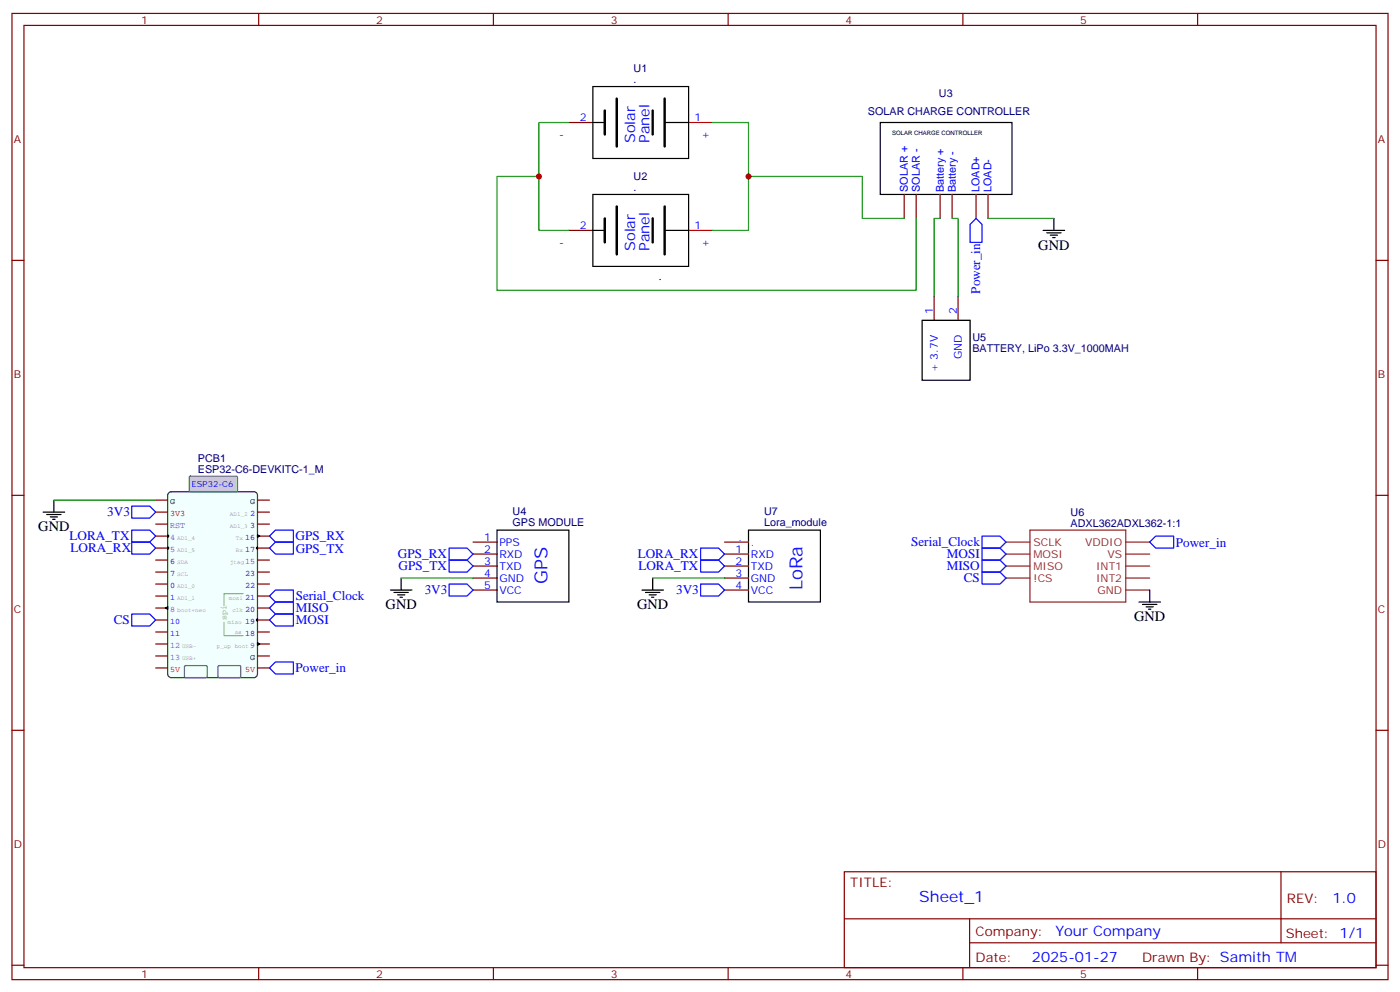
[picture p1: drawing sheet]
<svg xmlns="http://www.w3.org/2000/svg" width="412mm" height="292mm" viewBox="0 0 412 292" stroke-linecap="round" stroke-linejoin="round" font-family="sans-serif">
<g fill="none" stroke="#870000" stroke-width=".35">
<path d="M3.5 4h405.4v284.3h-405.4zM7.1 7.5h398.2v277.3h-398.2zM76.2 4v3.5M145.3 4v3.5M214.5 4v3.5M283.6 4v3.5M352.8 4v3.5M167.6 36.1h7M266.3 57.2v7.1M269.9 57.2v7.1M276.9 57.2v7.1M280.5 57.2v7.1"/>
<path d="M287.5 57.2v7.1M291 57.2v7.1M3.5 76.6h3.6M167.6 67.8h7M405.3 76.6h3.6M275.2 87.2v7.1M282.2 87.2v7.1M3.5 145.8h3.6M139.3 159.5h7.1M405.3 145.8h3.6M139.3 163.1h7.1M139.3 166.6h7.1"/>
<path d="M139.3 170.1h7.1M139.3 173.6h7.1M3.5 214.9h3.6M405.3 214.9h3.6M248.7 256.5h156.6v28.3h-156.6zM377.3 256.6v20.8M248.7 270.4h156.5M285.6 277.4h119.6M285.6 270.4v14.1M3.5 284.1h3.6M76.2 284.8v3.5M145.3 284.8v3.5"/>
<path d="M214.5 284.8v3.5M283.6 284.8v3.5M352.8 284.8v3.5M405.3 284.1h3.6"/>
</g>
<path d="M178.2 32.5v7.1M181.7 29v14.1M192.3 32.5v7.1M195.8 29v14.1M178.2 64.3v7M181.7 60.7v14.2M192.3 64.3v7M195.8 60.7v14.2" fill="none" stroke="#000" stroke-width=".71"/>
<path d="M202.8 36.1h7.1M202.8 67.8h7.1" fill="none" stroke="#f00" stroke-width=".35"/>
<g fill="none" stroke="#000" stroke-width=".35">
<path d="M174.6 25.5h28.2v21.1h-28.2zM174.6 36.1h3.6M195.8 36.1h7M259.3 36.1h38.8v21.1h-38.8zM174.6 57.2h28.2v21.2h-28.2zM174.6 67.8h3.6M195.8 67.8h7M307.3 67.8h6.3M308.3 68.5h4.3M309.4 69.2h2.1M310.1 69.9h.7M310.4 64.3v3.5"/>
<path d="M271.6 94.3h14.2v17.6h-14.2zM146.4 156h21.2v21.2h-21.2zM115 173.6h6.4M116.1 174.3h4.2M117.1 175h2.1M117.8 175.8h.7M118.2 170.1v3.5"/>
</g>
<path d="M167.6 36.1h-8.9v31.7h8.9M209.9 36.1h10.6v31.7h-10.6M158.7 51.9h-12.3v33.5h123.5v-21.1M220.5 51.9h33.5v12.4h12.3M276.9 64.3h-1.7v22.9M280.5 64.3h1.7v22.9M291 64.3h19.4M118.2 170.1h21.1" fill="none" stroke="#008700" stroke-width=".35"/>
<path d="M287.5 64.3l1.8 1.7v5.3h-3.5v-5.3zM132.3 171.9h5.3l1.7 1.7-1.7 1.8h-5.3zM132.3 164.8h5.3l1.7 1.8-1.7 1.7h-5.3zM132.3 161.3h5.3l1.7 1.8-1.7 1.7h-5.3z" fill="none" stroke="#00f" stroke-width=".35"/>
<path d="M49.6 145.1l.8-.4h24.4l.6 .2 .4 .5v53l-.2 .6-.5 .4h-24.7l-.6-.2-.4-.5v-52.9z" fill="#f2ffff" stroke="#333" stroke-width=".35"/>
<path d="M55.8 140.3l.3-.2 13.7 .1 .2 .3v3.9l-.4 .3h-13.5l-.4-.3z" fill="#ccc" stroke="#666" stroke-width=".35"/>
<g fill="none" stroke="#800000" stroke-width=".35">
<path d="M45.9 147.2h3.5M45.9 150.7h3.5M45.9 154.2h3.5M45.9 157.8h3.5M75.8 147.2h3.6M75.8 150.7h3.6M75.8 154.2h3.6M75.8 157.8h3.6M45.9 161.3h3.5M45.9 164.8h3.5M45.9 168.3h3.5M45.9 171.9h3.5"/>
<path d="M45.9 175.4h3.5M45.9 178.9h3.5M75.8 161.3h3.6M75.8 164.8h3.6M75.8 168.3h3.6M75.8 171.9h3.6M75.8 175.4h3.6M75.8 178.9h3.6M45.9 182.5h3.5M45.9 186h3.5M45.9 189.5h3.5M45.9 193h3.5"/>
<path d="M45.9 196.6h3.5M75.8 182.5h3.6M75.8 186h3.6M75.8 189.5h3.6M75.8 193h3.6M75.8 196.6h3.6"/>
</g>
<path d="M71.6 174.7h-5.6v3.5M66 183.2v3.8h5.6" fill="none" stroke="#9c3" stroke-width=".35"/>
<path d="M54.4 196l.3-.1h6.2l.1 .3v3l-.3 .2-6.2-.1-.2-.3zM64.3 196l.3-.1h6.1l.2 .3v3l-.3 .2-6.2-.1-.2-.3z" fill="none" stroke="#666" stroke-width=".35"/>
<g fill="none" stroke="#000" stroke-width=".35">
<path d="M12.7 150.7h6.3M13.8 151.4h4.2M14.8 152.1h2.1M15.5 152.8h.7M15.9 147.2v3.5M49.4 157.4l.3 .4-.3 .3zM75.8 157.4l.8 .4-.8 .3zM220.5 156h21.2v21.2h-21.2zM48.7 178.9l.7-.3v.7zM49.4 160.9l.3 .4-.3 .3zM75.5 161.3l.3-.4v.7zM189.1 173.6h6.3"/>
<path d="M190.1 174.3h4.3M191.2 175h2.1M191.9 175.8h.7M192.3 170.1v3.5M335.5 177.2h6.3M336.5 177.9h4.3M337.6 178.6h2.1M338.3 179.3h.7M338.7 173.6v3.6M75.5 182.5l.3-.4v.7zM75.8 189.2l.8 .3-.8 .4z"/>
</g>
<path d="M296.3 159.5h7.1M303.4 156h28.2v21.2h-28.2zM331.6 159.5h7.1M296.3 163.1h7.1M296.3 166.6h7.1M296.3 170.1h7.1M331.6 163.1h7.1M331.6 166.6h7.1M331.6 170.1h7.1M331.6 173.6h7.1" fill="none" stroke="#8c2424" stroke-width=".35"/>
<g fill="none" stroke="#00f" stroke-width=".35">
<path d="M38.8 148.9h5.3l1.8 1.8-1.8 1.8h-5.3zM38.8 159.5h5.3l1.8 1.8-1.8 1.8h-5.3zM38.8 156h5.3l1.8 1.8-1.8 1.7h-5.3zM79.4 157.8l1.7-1.8h5.3v3.5h-5.3zM289.3 157.8h5.3l1.7 1.7-1.7 1.8h-5.3zM338.7 159.5l1.7-1.7h5.3v3.5h-5.3zM79.4 161.3l1.7-1.8h5.3v3.6h-5.3zM81.1 173.6h5.3v3.6h-5.3l-1.7-1.8zM81.1 177.2h5.3v3.5h-5.3l-1.7-1.8zM206.4 171.9h5.3l1.7 1.7-1.7 1.8h-5.3zM206.4 164.8h5.3l1.7 1.8-1.7 1.7h-5.3zM206.4 161.3h5.3l1.7 1.8-1.7 1.7h-5.3z"/>
<path d="M289.3 161.3h5.3l1.7 1.8-1.7 1.7h-5.3zM289.3 164.8h5.3l1.7 1.8-1.7 1.7h-5.3zM289.3 168.3h5.3l1.7 1.8-1.7 1.8h-5.3zM38.8 180.7h5.3l1.8 1.8-1.8 1.7h-5.3zM79.4 196.6l1.7-1.8h5.3v3.5h-5.3zM79.4 182.5l1.7-1.8h5.3v3.5h-5.3z"/>
</g>
<path d="M15.9 147.2h30M192.3 170.1h21.1" fill="none" stroke="#008700" stroke-width=".35"/>
<path d="M213.4 159.5h7.1M213.4 163.1h7.1M213.4 166.6h7.1M213.4 170.1h7.1M213.4 173.6h7.1" fill="none" stroke="#870000" stroke-width=".35"/>
<g fill="#c00">
<circle cx="220.5" cy="51.9" r=".88"/>
<circle cx="158.8" cy="51.9" r=".88"/>
</g>
<g font-size="5.3" fill="#00f">
<text x="161.3" y="171.8" transform="rotate(-90 161.3 171.8)">GPS</text>
<text x="236.4" y="173.6" transform="rotate(-90 236.4 173.6)">LoRa</text>
</g>
<text font-size="4.6" fill="#00f" x="270.8" y="265.6">Sheet_1</text>
<g font-size="4.2" fill="#00f">
<text x="187.1" y="42.1" transform="rotate(-90 187.1 42.1)">Solar</text>
<text x="191.3" y="42.1" transform="rotate(-90 191.3 42.1)">Panel</text>
<text x="187.1" y="73.9" transform="rotate(-90 187.1 73.9)">Solar</text>
<text x="191.3" y="73.9" transform="rotate(-90 191.3 73.9)">Panel</text>
<text x="392.5" y="265.8">1.0</text>
<text x="310.9" y="275.4">Your Company</text>
<text x="304" y="283.2">2025-01-27</text>
</g>
<g font-size="4.2">
<text x="305.9" y="73.4">GND</text>
<text x="11.3" y="156.4">GND</text>
<text x="113.6" y="179.3">GND</text>
<text x="187.7" y="179.3">GND</text>
<text x="334.1" y="182.8">GND</text>
</g>
<g font-size="3.9" fill="#00f">
<text x="288.7" y="86.5" transform="rotate(-90 288.7 86.5)">Power_in</text>
<text x="31.6" y="151.9">3V3</text>
<text x="20.5" y="159">LORA_TX</text>
<text x="87.1" y="159">GPS_RX</text>
<text x="268.4" y="160.8">Serial_Clock</text>
<text x="346.4" y="160.8">Power_in</text>
<text x="20.8" y="162.6">LORA_RX</text>
<text x="87.1" y="162.6">GPS_TX</text>
<text x="117.2" y="164.3">GPS_RX</text>
<text x="117.4" y="167.8">GPS_TX</text>
<text x="187.9" y="164.3">LORA_RX</text>
<text x="188.1" y="167.8">LORA_TX</text>
<text x="278.9" y="164.3">MOSI</text>
<text x="278.9" y="167.8">MISO</text>
<text x="283.9" y="171.4">CS</text>
<text x="87.1" y="176.7">Serial_Clock</text>
<text x="125.1" y="174.8">3V3</text>
<text x="199.2" y="174.8">3V3</text>
<text x="33.5" y="183.7">CS</text>
<text x="87.1" y="183.8">MOSI</text>
<text x="87.1" y="180.2">MISO</text>
<text x="87.1" y="197.9">Power_in</text>
</g>
<g font-size="3.9" fill="#800">
<text x="250.5" y="261.1">TITLE:</text>
<text x="379.1" y="265.8">REV:</text>
<text x="287.4" y="275.3">Company:</text>
<text x="378.7" y="275.9">Sheet: 1/1</text>
<text x="287.4" y="283">Date:</text>
<text x="336.4" y="283.1">Drawn By: Samith TM</text>
</g>
<g font-size="3.2" fill="#800">
<text x="41.6" y="6.9">1</text>
<text x="110.8" y="6.9">2</text>
<text x="179.9" y="6.9">3</text>
<text x="249.1" y="6.9">4</text>
<text x="318.2" y="6.9">5</text>
<text x="4.1" y="42.1">A</text>
<text x="405.9" y="42.1">A</text>
<text x="4.1" y="111.2">B</text>
<text x="405.9" y="111.2">B</text>
<text x="4.1" y="180.3">C</text>
<text x="405.9" y="180.3">C</text>
<text x="4.1" y="249.5">D</text>
<text x="405.9" y="249.5">D</text>
<text x="41.6" y="287.8">1</text>
<text x="110.8" y="287.8">2</text>
<text x="179.9" y="287.8">3</text>
<text x="249.1" y="287.8">4</text>
<text x="318.2" y="287.8">5</text>
</g>
<g font-size="3.2" fill="#000080">
<text x="186.6" y="21.3">U1</text>
<text x="186.6" y="24.4">.</text>
<text x="276.6" y="28.4">U3</text>
<text x="255.7" y="33.7">SOLAR CHARGE CONTROLLER</text>
<text x="186.6" y="53">U2</text>
<text x="186.6" y="56.2">.</text>
<text x="194.6" y="82.8" transform="rotate(-90 194.6 82.8)">.</text>
<text x="286.5" y="100.4">U5</text>
<text x="286.5" y="103.4">BATTERY, LiPo 3.3V_1000MAH</text>
<text x="58.3" y="136">PCB1</text>
<text x="58.3" y="139.1">ESP32-C6-DEVKITC-1_M</text>
<text x="151" y="154.8">GPS MODULE</text>
<text x="151" y="151.6">U4</text>
<text x="225.1" y="154.8">Lora_module</text>
<text x="225.1" y="151.6">U7</text>
<text x="315.4" y="154.9">ADXL362ADXL362-1:1</text>
<text x="315.4" y="151.8">U6</text>
</g>
<g font-size="3.2" fill="#00f">
<text x="170.8" y="35.7">2</text>
<text x="204.6" y="35.7">1</text>
<text x="164.7" y="40.6">-</text>
<text x="206.6" y="40.6">+</text>
<text x="267.4" y="56.5" transform="rotate(-90 267.4 56.5)">SOLAR +</text>
<text x="270.9" y="56.5" transform="rotate(-90 270.9 56.5)">SOLAR -</text>
<text x="278" y="56.5" transform="rotate(-90 278 56.5)">Battery +</text>
<text x="281.5" y="56.5" transform="rotate(-90 281.5 56.5)">Battery -</text>
<text x="288.6" y="56.5" transform="rotate(-90 288.6 56.5)">LOAD+</text>
<text x="292.1" y="56.5" transform="rotate(-90 292.1 56.5)">LOAD-</text>
<text x="170.8" y="67.5">2</text>
<text x="204.6" y="67.5">1</text>
<text x="164.7" y="72.4">-</text>
<text x="206.6" y="72.4">+</text>
<text x="274.8" y="92.5" transform="rotate(-90 274.8 92.5)">1</text>
<text x="281.9" y="92.5" transform="rotate(-90 281.9 92.5)">2</text>
<text x="283.3" y="105.8" transform="rotate(-90 283.3 105.8)">GND</text>
<text x="276.2" y="109.6" transform="rotate(-90 276.2 109.6)">+ 3.7V</text>
<text x="142.6" y="159.2">1</text>
<text x="147.1" y="160.6">PPS</text>
<text x="217.6" y="159.2">.</text>
<text x="221.2" y="160.6">.</text>
<text x="142.6" y="162.7">2</text>
<text x="142.6" y="166.2">3</text>
<text x="147.1" y="167.6">TXD</text>
<text x="147.1" y="164.1">RXD</text>
<text x="216.7" y="162.7">1</text>
<text x="216.7" y="166.2">2</text>
<text x="221.2" y="167.6">TXD</text>
<text x="221.2" y="164.1">RXD</text>
<text x="142.6" y="169.8">4</text>
<text x="142.6" y="173.3">5</text>
<text x="147.1" y="171.2">GND</text>
<text x="216.7" y="169.8">3</text>
<text x="216.7" y="173.3">4</text>
<text x="221.2" y="171.2">GND</text>
<text x="147.1" y="174.7">VCC</text>
<text x="221.2" y="174.7">VCC</text>
</g>
<g font-size="3.2" fill="#8d2323">
<text x="304.4" y="160.6">SCLK</text>
<text x="319.7" y="160.6">VDDIO</text>
<text x="304.4" y="164.1">MOSI</text>
<text x="304.4" y="167.6">MISO</text>
<text x="322.9" y="167.6">INT1</text>
<text x="326.2" y="164.1">VS</text>
<text x="304.4" y="171.2">!CS</text>
<text x="322.9" y="171.2">INT2</text>
<text x="323.3" y="174.7">GND</text>
</g>
<g font-size="2.5" fill="#00f">
<text x="56.4" y="143.3">ESP32-C6</text>
<text x="73.7" y="151.8">2</text>
<text x="73.7" y="155.3">3</text>
<text x="72.2" y="158.8">16</text>
<text x="50.1" y="165.9">6</text>
<text x="72.2" y="162.3">17</text>
<text x="50.1" y="169.4">7</text>
<text x="50.1" y="172.9">0</text>
<text x="72.2" y="169.4">23</text>
<text x="72.2" y="172.9">22</text>
<text x="50.1" y="176.5">1</text>
<text x="72.2" y="180">20</text>
<text x="72.2" y="176.5">21</text>
<text x="50.1" y="183.5">10</text>
<text x="72.2" y="183.5">19</text>
<text x="50.1" y="187">11</text>
<text x="72.2" y="187">18</text>
</g>
<g font-size="2.5">
<text x="50.1" y="148.2">G</text>
<text x="73.7" y="148.2">G</text>
<text x="73.7" y="194.1">G</text>
</g>
<text font-size="2.5" fill="#900" x="50.1" y="151.8">3V3</text>
<g font-size="2.5" fill="#90f">
<text x="50.1" y="155.3">RST</text>
<text x="50.1" y="158.8">4</text>
<text x="50.1" y="162.3">5</text>
<text x="72.2" y="165.9">15</text>
<text x="50.1" y="180">8</text>
<text x="50.1" y="190.6">12</text>
<text x="73.7" y="190.6">9</text>
<text x="50.1" y="194.1">13</text>
</g>
<text font-size="2.5" fill="#9c3" x="66.7" y="182.5" transform="rotate(-90 66.7 182.5)">spi</text>
<g font-size="2.5" fill="#f00">
<text x="50.1" y="197.6">5V</text>
<text x="72.2" y="197.6">5V</text>
</g>
<text font-size="1.8" x="262.8" y="39.6">SOLAR CHARGE CONTROLLER</text>
<g font-size="1.8" fill="#999">
<text x="67.7" y="151.8">AD1_2</text>
<text x="67.7" y="155.3">AD1_3</text>
<text x="52.2" y="158.8">AD1_4</text>
<text x="69.5" y="158.8">Tx</text>
<text x="52.2" y="165.9">SDA</text>
<text x="52.2" y="162.3">AD1_5</text>
<text x="67.7" y="165.9">jtag</text>
<text x="69.5" y="162.3">Rx</text>
<text x="52.2" y="172.9">AD1_0</text>
<text x="52.2" y="169.4">SCL</text>
<text x="52.2" y="176.5">AD1_1</text>
<text x="52.2" y="180">boot+neo</text>
<text x="67.4" y="176.5">mosi</text>
<text x="68.4" y="180">clk</text>
<text x="67" y="183.5">miso</text>
<text x="53.6" y="190.6">USB-</text>
<text x="63.9" y="190.6">p_up boot</text>
<text x="69.1" y="186.7">ss</text>
<text x="53.6" y="194.1">USB+</text>
</g>
</svg>
